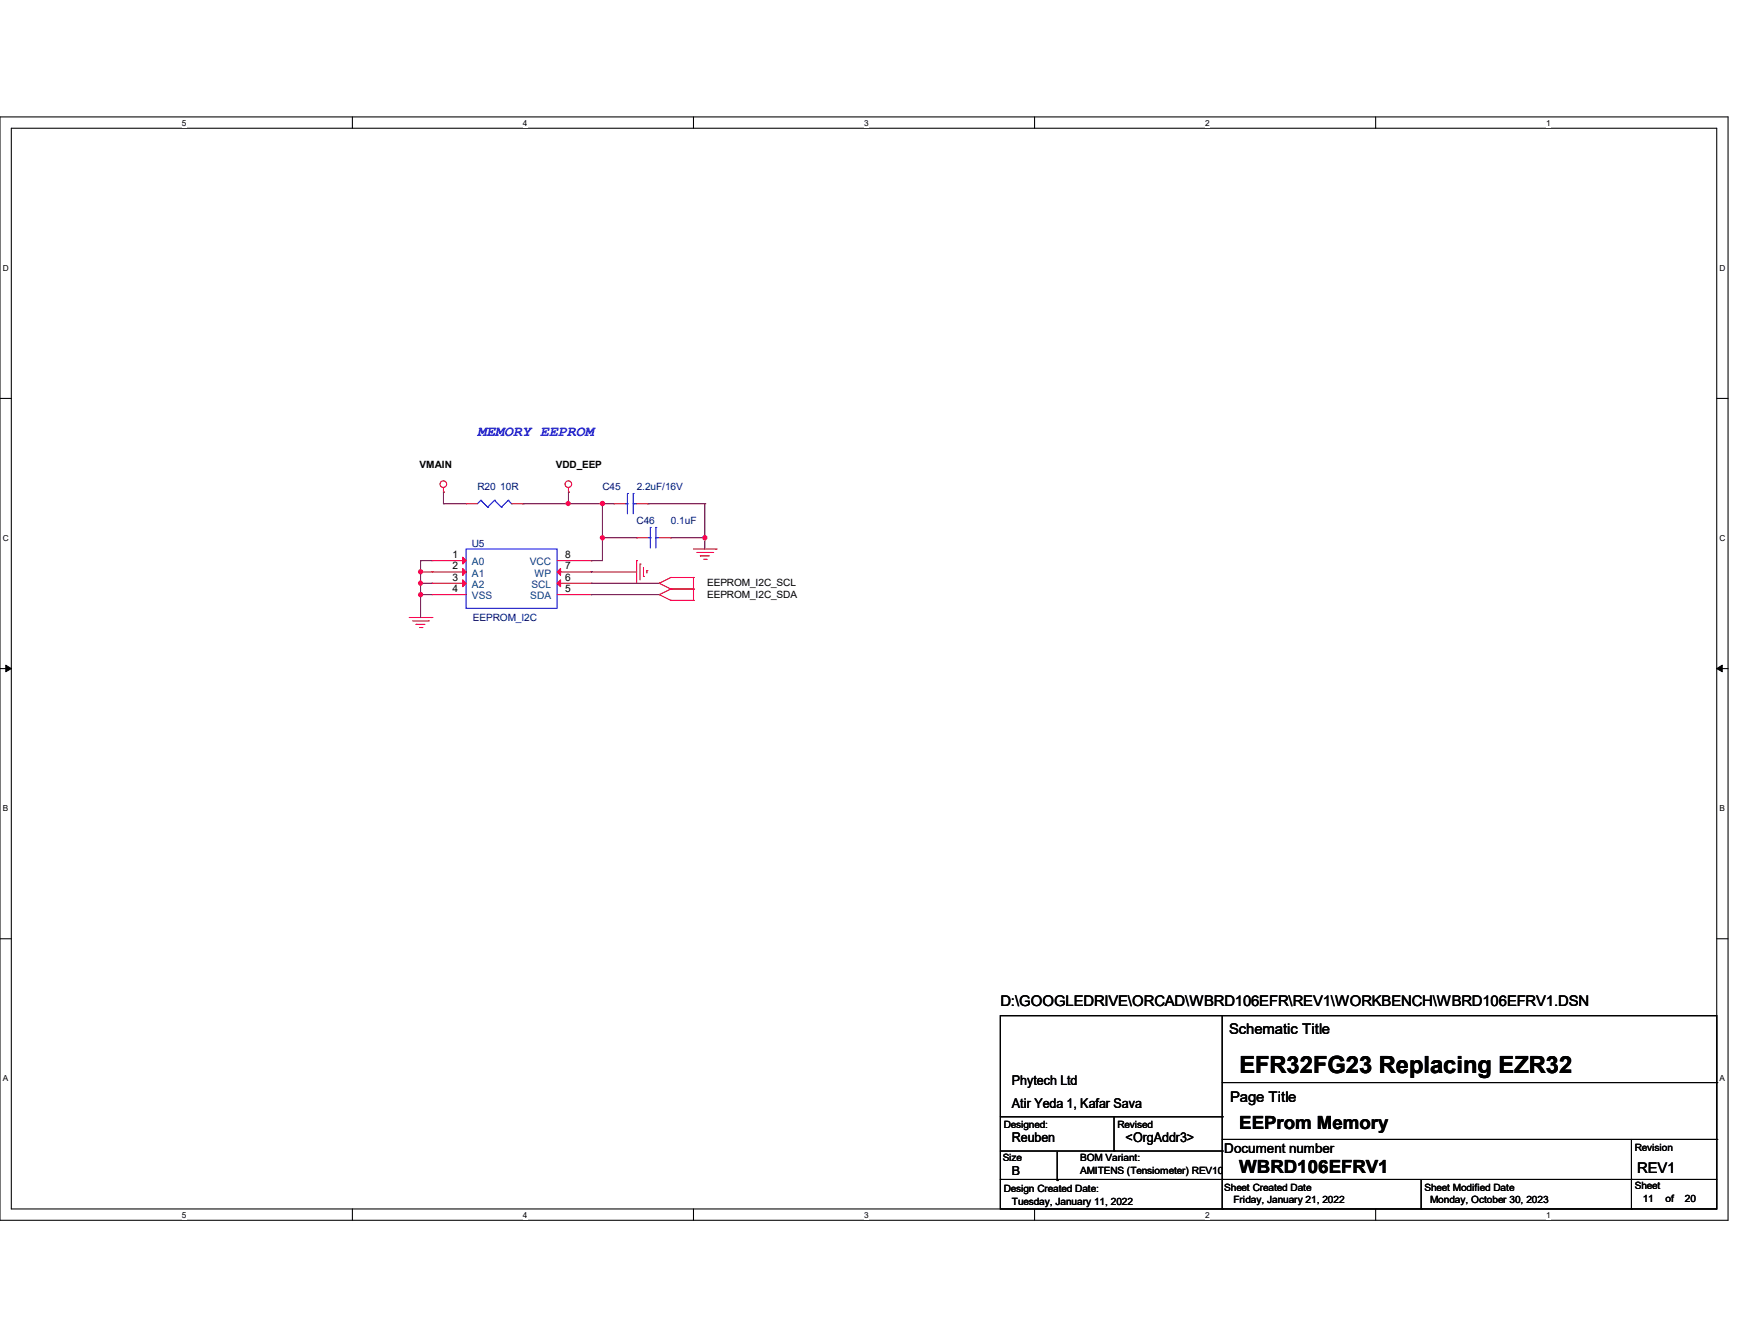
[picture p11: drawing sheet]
<svg xmlns="http://www.w3.org/2000/svg" width="279mm" height="216mm" viewBox="0 0 279 216" stroke-linecap="round" stroke-linejoin="round" font-family="sans-serif">
<path d="M0 18.8h278v177.4h-278zM1.8 20.6h274.3v173.8h-274.3z" fill="none" stroke="#000" stroke-width=".17"/>
<g fill="#fff">
<path d="M29.3 19h.7v1.5h-.7z"/>
<path d="M29.3 194.6h.7v1.4h-.7z"/>
</g>
<path d="M56.7 18.8v1.8M56.7 194.4v1.8" fill="none" stroke="#000" stroke-width=".17"/>
<g fill="#fff">
<path d="M84.1 19h.7v1.5h-.7z"/>
<path d="M84.1 194.6h.7v1.4h-.7z"/>
</g>
<path d="M111.5 18.8v1.8M111.5 194.4v1.8" fill="none" stroke="#000" stroke-width=".17"/>
<g fill="#fff">
<path d="M139 19h.7v1.5h-.7z"/>
<path d="M139 194.6h.7v1.4h-.7z"/>
</g>
<path d="M166.4 18.8v1.8M166.4 194.4v1.8" fill="none" stroke="#000" stroke-width=".17"/>
<g fill="#fff">
<path d="M193.8 19h.8v1.5h-.8z"/>
<path d="M193.8 194.6h.8v1.4h-.8z"/>
</g>
<path d="M221.3 18.8v1.8M221.3 194.4v1.8" fill="none" stroke="#000" stroke-width=".17"/>
<g fill="#fff">
<path d="M248.7 19h.7v1.5h-.7z"/>
<path d="M248.7 194.6h.7v1.4h-.7z"/>
<path d="M.5 42.3h.9v1.5h-.9z"/>
<path d="M276.6 42.3h.9v1.5h-.9z"/>
<path d="M.5 85.8h.9v1.4h-.9z"/>
<path d="M276.6 85.8h.9v1.4h-.9z"/>
</g>
<path d="M0 64.1h1.8M276.1 64.1h1.9" fill="none" stroke="#000" stroke-width=".17"/>
<g fill="#fff">
<path d="M.5 129.2h.8v1.5h-.8z"/>
<path d="M276.6 129.2h.9v1.5h-.9z"/>
</g>
<path d="M0 107.5h1.8M276.1 107.5h1.9" fill="none" stroke="#000" stroke-width=".17"/>
<path d="M.9 106.9l.9 .6-.9 .5zM276.1 107.5l.9-.6v1.1z" fill="#000" stroke="#000" stroke-width=".16"/>
<g fill="#fff">
<path d="M.5 172.6h.8v1.5h-.8z"/>
<path d="M276.6 172.6h.9v1.5h-.9z"/>
</g>
<g fill="none" stroke="#000" stroke-width=".17">
<path d="M0 150.9h1.8M276.1 150.9h1.9M160.9 163.3h115.2v31.1h-115.2zM160.9 179.5h35.7M179.2 179.5v5.5M196.6 179.5h.1M196.6 174h79.5M196.6 163.3v31.1M276.1 174h.1M160.9 189.6h.1M160.9 189.6h115.2M160.9 185h35.7"/>
<path d="M170.1 189.8h.1M170.1 185.2v4.6M179.2 185h.1M196.6 189.6h.1M196.6 194.4h.1M196.6 185h.1M196.6 183.2h79.5M228.6 194.4h.1M228.6 189.6v4.8M262.4 189.6h.1M262.4 194.4h.1M262.4 183.2v11.2"/>
<path d="M276.1 183.2h.1"/>
</g>
<g fill="none" stroke="#f00" stroke-width=".17">
<path d="M71.3 79.1h.1M71.3 78.4v.7M91.4 79.1h.1M91.4 78.4v.7M65.8 99.3h3.7M66.4 99.8h2.5M68.9 99.8h.1M69.5 99.3h.1M69.5 90.1h.1M69.5 91.9h.1M69.5 93.8h.1M69.5 95.6h.1"/>
<path d="M69.5 90.1h5.5M69.5 91.9h5.5M69.5 93.8h5.5M69.5 95.6h5.5M75 81h.1M75 81h1.8M82.3 81h1.8M84.1 81h.1M89.6 90.1h5.5M89.6 91.9h5.5M89.6 93.8h5.5M89.6 95.6h5.5"/>
<path d="M95.1 90.1h.1M95.1 91.9h.1M95.1 93.8h.1M95.1 95.6h.1M98.8 81h.1M98.8 81h1.8M102.4 90.1h.1M102.4 86.4h.1M102.4 90.1v3.7M102.4 86.4h1.8M102.4 81h1.8M103 90.7h.1"/>
<path d="M103 90.7v2.5M103.5 92.7h.1M103.5 91.2v1.5M104.1 91.7h.1M104.1 91.7v.4M104.2 81h.1M106 93.8h.1M106 95.6h.1M106 93.8l1.9 .9M106 95.6l1.9 .9M106 86.4h1.9M107.9 92.8h.1"/>
<path d="M107.9 94.7h.1M107.9 96.5h.1M107.9 86.4h.1M107.9 92.8l-1.9 1M107.9 92.8h3.6M107.9 94.7h3.6M107.9 94.7l-1.9 .9M107.9 96.5h3.6M111.5 92.8h.1M111.5 94.7h.1M111.5 96.5h.1M111.5 92.8v3.7"/>
<path d="M111.5 88.3h3.7M112.1 88.8h2.5M112.6 89.4h.1M112.6 89.4h1.5M113.2 89.9h.4M113.6 89.9h.1M114.6 88.8h.1M115.2 88.3h.1M66.9 100.4h.1M66.9 100.4h1.5M67.5 100.9h.4M67.9 100.9h.1"/>
<circle cx="71.3" cy="77.8" r=".53"/>
<circle cx="91.4" cy="77.8" r=".53"/>
</g>
<g fill="none" stroke="#00f" stroke-width=".17">
<path d="M100.9 79.3h.1M100.9 79.3v3.3M101.9 79.3h.1M101.9 79.3v3.3M75 88.3h14.6v9.5h-14.6zM77.3 80.4h.1M77.3 80.4l-.5 .6M77.3 80.4l1.1 1.1M78.4 81.5h.1M79.5 80.4h.1M79.5 80.4l-1.1 1.1M79.5 80.4l1.1 1.1"/>
<path d="M80.6 81.5h.1M81.7 80.4h.1M81.7 80.4l-1.1 1.1M81.7 80.4l.6 .6M82.3 81h.1M100.6 81h.3M100.9 81h.1M101.9 81h.1M101.9 81h.5M104.2 86.4h.4M104.6 86.4h.1M104.6 84.8h.1"/>
<path d="M104.6 84.8v3.3M105.5 84.8h.1M105.5 86.4h.1M105.5 86.4h.5M105.5 84.8v3.3"/>
</g>
<g fill="#f00" stroke="#f00" stroke-width=".17">
<path d="M74.4 89.6l.6 .5-.6 .6z"/>
<path d="M74.4 91.4l.6 .5-.6 .6z"/>
<path d="M74.4 93.2l.6 .6-.6 .5z"/>
<path d="M89.6 91.9l.6-.5v1.1z"/>
<path d="M89.6 93.8l.6-.6v1.1z"/>
</g>
<g fill="none" stroke="#800040" stroke-width=".17">
<path d="M71.3 79.1h.1M71.3 79.1v1.9M91.4 79.1h.1M91.4 79.1v1.9M67.6 90.1h.1M67.6 91.9h.1M67.6 93.8h.1M67.6 95.6h.1M67.6 90.1v9.2M67.6 90.1h1.9M67.6 91.9h1.9M67.6 93.8h1.9"/>
<path d="M67.6 95.6h1.9M71.3 81h.1M71.3 81h3.7M84.1 81h.1M84.1 81h14.7M91.4 81h.1M95.1 90.1h.1M95.1 91.9h.1M95.1 93.8h.1M95.1 95.6h.1M95.1 91.9h7.3M95.1 93.8h10.9"/>
<path d="M95.1 95.6h10.9M96.9 81h.1M96.9 86.4h.1M96.9 81v9.1h-1.8M96.9 86.4h5.5M104.2 81h.1M104.2 81h9.2M107.9 86.4h.1M107.9 86.4h5.5M113.4 81h.1M113.4 86.4h.1M113.4 81v7.3"/>
</g>
<g fill="#f0f" stroke="#f0f" stroke-width=".17">
<circle cx="91.4" cy="80.9" r=".34"/>
<circle cx="96.9" cy="80.9" r=".34"/>
<circle cx="96.9" cy="86.4" r=".34"/>
<circle cx="113.4" cy="86.4" r=".34"/>
<circle cx="67.6" cy="91.9" r=".34"/>
<circle cx="67.6" cy="95.6" r=".34"/>
<circle cx="67.6" cy="93.7" r=".34"/>
</g>
<text font-size="3.8" x="199.3" y="172.5">EFR32FG23 Replacing EZR32</text>
<g font-size="2.9">
<text x="199.3" y="181.5">EEProm Memory</text>
<text x="199.3" y="188.6">WBRD106EFRV1</text>
</g>
<text font-size="2.4" fill="#00f" x="76.8" y="70.1">MEMORY EEPROM</text>
<g font-size="2.4">
<text x="160.9" y="161.8">D:\GOOGLEDRIVE\ORCAD\WBRD106EFR\REV1\WORKBENCH\WBRD106EFRV1.DSN</text>
<text x="197.7" y="166.2">Schematic Title</text>
<text x="197.9" y="177.2">Page Title</text>
<text x="263.4" y="188.5">REV1</text>
</g>
<g font-size="2.2">
<text x="162.8" y="178.1">Atir Yeda 1, Kafar Sava</text>
<text x="162.8" y="174.4">Phytech Ltd</text>
<text x="162.8" y="183.6">Reuben</text>
<text x="181.1" y="183.6">&lt;OrgAddr3&gt;</text>
<text x="196.9" y="185.4">Document number</text>
</g>
<text font-size="2" x="162.8" y="188.8">B</text>
<g font-size="1.7">
<text x="72.8" y="89.7">1</text>
<text x="90.9" y="89.7">8</text>
<text x="72.8" y="91.5">2</text>
<text x="72.8" y="93.3">3</text>
<text x="72.8" y="95.2">4</text>
<text x="90.9" y="91.5">7</text>
<text x="90.9" y="93.3">6</text>
<text x="90.9" y="95.2">5</text>
</g>
<g font-size="1.7" fill="#004080">
<text x="75.9" y="90.9">A0</text>
<text x="75.9" y="92.7">A1</text>
<text x="75.9" y="94.5">A2</text>
<text x="85.2" y="90.9">VCC</text>
<text x="85.5" y="94.5">SCL</text>
<text x="86" y="92.7">WP</text>
<text x="75.9" y="96.4">VSS</text>
<text x="85.3" y="96.4">SDA</text>
</g>
<g font-size="1.6">
<text x="67.5" y="75.2">VMAIN</text>
<text x="89.4" y="75.2">VDD_EEP</text>
<text x="113.7" y="94.3">EEPROM_I2C_SCL</text>
<text x="113.7" y="96.1">EEPROM_I2C_SDA</text>
<text x="161.5" y="181.4">Designed:</text>
<text x="179.7" y="181.4">Revised</text>
<text x="263" y="185">Revision</text>
<text x="161.3" y="186.7">Size</text>
<text x="161.5" y="191.6">Design Created Date:</text>
<text x="173.7" y="186.7">BOM Variant:</text>
<text x="173.7" y="188.7">AMITENS (Tensiometer) REV10</text>
<text x="196.9" y="191.4">Sheet Created Date</text>
<text x="229.1" y="191.4">Sheet Modified Date</text>
<text x="263" y="191.2">Sheet</text>
<text x="162.8" y="193.8">Tuesday, January 11, 2022</text>
<text x="198.4" y="193.4">Friday, January 21, 2022</text>
<text x="230" y="193.4">Monday, October 30, 2023</text>
<text x="264.2" y="193.3">11</text>
<text x="267.9" y="193.3">of</text>
<text x="271" y="193.3">20</text>
</g>
<g font-size="1.6" fill="#000080">
<text x="76.8" y="78.7">R20 10R</text>
<text x="96.9" y="78.7">C45</text>
<text x="102.4" y="78.7">2.2uF/16V</text>
<text x="75.9" y="87.9">U5</text>
<text x="102.4" y="84.2">C46</text>
<text x="107.9" y="84.2">0.1uF</text>
<text x="76.1" y="99.8">EEPROM_I2C</text>
</g>
<g font-size="1.3">
<text x="29.3" y="20.2">5</text>
<text x="84.1" y="20.2">4</text>
<text x="139" y="20.2">3</text>
<text x="193.8" y="20.2">2</text>
<text x="248.7" y="20.2">1</text>
<text x=".5" y="43.5">D</text>
<text x="276.6" y="43.5">D</text>
<text x=".5" y="87">C</text>
<text x="276.6" y="87">C</text>
<text x=".5" y="130.4">B</text>
<text x="276.6" y="130.4">B</text>
<text x=".5" y="173.8">A</text>
<text x="276.6" y="173.8">A</text>
<text x="29.3" y="195.7">5</text>
<text x="84.1" y="195.7">4</text>
<text x="139" y="195.7">3</text>
<text x="193.8" y="195.7">2</text>
<text x="248.7" y="195.7">1</text>
</g>
</svg>
